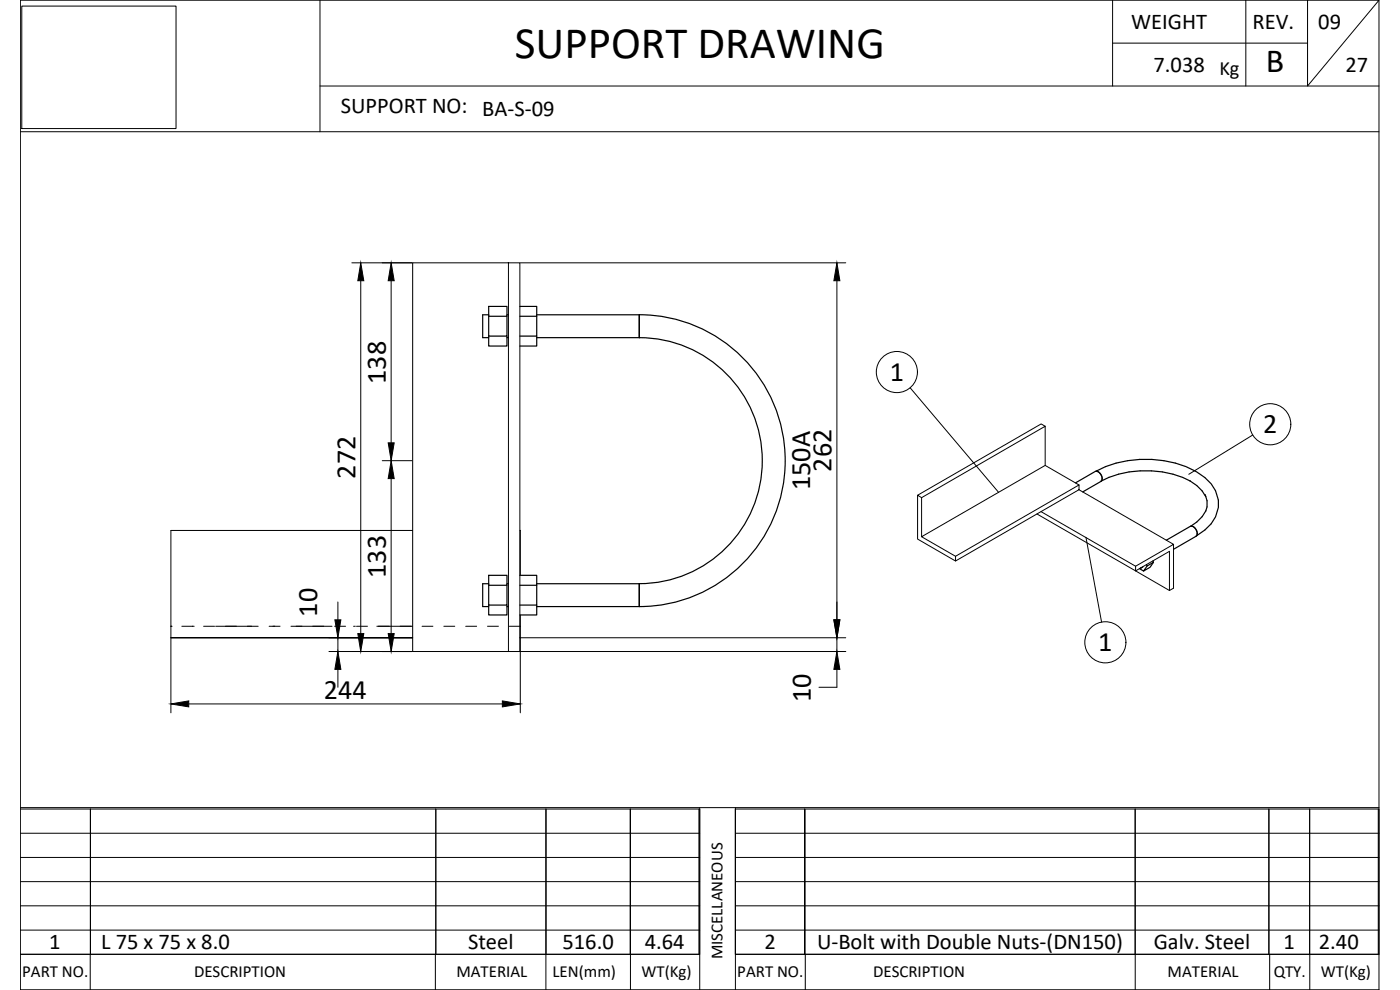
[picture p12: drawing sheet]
<svg xmlns="http://www.w3.org/2000/svg" width="420mm" height="297mm" viewBox="0 0 420 297" stroke-linecap="round" stroke-linejoin="round" font-family="sans-serif">
<g fill="none" stroke="#000" stroke-width=".36">
<path d="M146.7 91.9h5.4v3h-5.4zM146.7 94.9v5.9h5.4v-5.9M146.7 94.5h-1.8v6.8h1.8M152.1 94.5h.5M156 91.9h5.1v3h-5.1M161.1 94.9v5.9h-5.1M161.1 94.5h30.8M191.9 94.5v6.8M191.9 94.4a43.8 43.8 0 0 1 43.7 43.8 43.8 43.8 0 0 1-43.7 43.8M146.7 100.8v3h5.4v-3M152.1 101.3h.5M161.1 100.8v3h-5.1"/>
<path d="M161.1 101.3h30.8M191.9 101.3a36.9 36.9 0 0 1 36.9 36.9 36.9 36.9 0 0 1-36.9 36.9M322.7 144.9l6-3.5a1.99 1.99 0 0 1 1.7 3l-5.5 3.2M329 141.4a32.7 32.7 0 0 1 30.2 .2 11.8 11.8 0 0 1 6.5 8.5 10.5 10.5 0 0 1-4.1 8.9l-2.4 1.7M329 141.4h.2M329 141.4h-.1M329.4 141.5l.4 .2M330 141.9l.4 .5M330.5 142.5l.2 .6M330.5 144.3a30.3 30.3 0 0 1 26.8 .1M330.7 144l-.2 .3M330.8 143.3v.5"/>
<path d="M357.1 144.2l2.1 1.5 1.6 1.6 1.1 1.7M357.7 157.9h-.3M357.9 157.9l.4 .3M358.5 158.3l.4 .5M359 159l.2 .6M359.3 159.8v.5M361.7 148.4l.5 1.8v1.9l-.3 1.2M361.9 153.3l-1.1 1.7-1.6 1.6-1.9 1.3M146.7 172.6h5.4v3h-5.4zM146.7 175.6v6h5.4v-6M146.7 175.1h-1.8v6.9h1.8M152.1 175.1h.5"/>
<path d="M156 172.6h5.1v3h-5.1M161.1 175.6v6h-5.1M161.1 175.1h30.8M191.9 175.1v6.9M342 170.6l1.2 .7M342.5 170.3l-.3 .2M343 170.1l-.6 .4M346 168.3l.2 .4-1.9 1.1-.2-.4M346.2 168.7l-1.1 1.5-1.9 1.1 1.1-1.5M350 162.1l7.3-4.2a1.99 1.99 0 0 1 1.7 3l-6.8 3.9M359.2 160.5l-.1 .3M146.7 181.6v2.9h5.4v-2.9"/>
<path d="M152.1 182h.5M161.1 181.6v2.9h-5.1M161.1 182h30.8"/>
</g>
<g fill="none" stroke="#000" stroke-width=".3">
<path d="M6.5 1.8h46.3v36.8h-46.3zM96 .1v39.4M333.9 12.9h58.5M333.9 .1v25.7M373.9 .1v25.7M392.4 .1v25.7l21.5-25.7h-407.8v296.9h407.8M413.9 .1v296.9M6.1 39.5h407.8M96 25.8h317.9M105.6 78.9h18.1M152.6 78.9h-28.8v116.6h32.2v-116.6h-3.4v116.6M156.2 78.9h97.6"/>
<path d="M108.3 84.2v105.9M117.4 84.2v48.7M251.2 84.2v101.8M273.1 116.3l26.6 31.4M114.7 138.2h9M313.7 139.6v-11.7l-37.1 21.4v11.7M313.7 127.9l-1.2-.7-37.1 21.4 1.2 .7M376 130.5l-19.2 11.8M117.4 143.6v46.5M123.8 159.2h-72.5v32.2M156 159.2l.1 13.4M275.4 148.6v13.1l11.4 6.6"/>
<path d="M311.2 154.2l29.6 17.1v-1.4M323.8 146.9l28.4 16.4-11.4 6.6-28.4-16.4M323.8 145.5l-10.1-5.9-37.1 21.4 10.2 5.9M286.8 166.9l37-21.4v1.4l-37 21.4zM325.9 161.2l4.7 25.5M352.2 163.3v13.2l-1.2 .7-10.2-5.9 10.2-5.9v11.8M51.3 187.9h.1M51.3 191.5v22.4M54.6 187.9h3.7M61.1 187.9h3.3M64.7 187.9h12.8M80.8 187.9h3.3"/>
<path d="M87.3 187.9h12.4M98.7 191.4h25M98.7 195.5h25M101.4 180.6v5.4M106.1 187.9h.5M107 187.9h3.3M113.1 187.9h10.7M123.8 191.4h-72.5h72.5M126.7 187.9h3.2M133.2 187.9h3.3M139.8 187.9h3.2M146.3 187.9h3.3"/>
<path d="M152.9 187.9h3.2M156 191.4h97.8M156.1 184.5v6.9M156.1 191.5v22.4M156.2 195.5h97.6M56.6 211.2h94.2M101.4 200.8v5.4M251.2 200.8v5.4h-5.4M6.1 242.7h203.9v43.6h-203.9h203.9M6.1 257.3h203.9M6.1 250h203.9M6.1 242.3h407.8"/>
<path d="M27.1 242.7v43.6v-43.6M130.8 242.7v43.6M163.9 242.7l-.1 54.3M189.2 242.7v43.6v-43.6M209.8 242.7v43.6M210 242.3v54.7M220.7 242.7h193.2v43.6h-193.2zM220.7 257.3h193.2M220.7 250h193.2M220.7 242.3v54.7M241.5 242.7v43.6v-43.6M340.7 242.7v54.3"/>
<path d="M380.8 242.7v43.6M393 242.7l.1 54.3M413.6 242.7v43.6M6.1 279.1h203.9M6.1 271.8h203.9M6.1 264.5h203.9M220.7 279.1h193.2M220.7 271.8h193.2M220.7 264.5h193.2M6.1 297h407.8M27.1 286.3v10.7M130.7 286.3v10.7"/>
<path d="M189.2 286.3v10.7M220.7 286.3h193.2M241.7 286.3v10.7M381 286.3v10.7"/>
<circle cx="269.2" cy="111.6" r="6.2"/>
<circle cx="381.2" cy="127.3" r="6.2"/>
<circle cx="331.7" cy="192.7" r="6.2"/>
</g>
<path d="M108.3 78.9l.9 5.3h-1.8zM117.4 78.9l.9 5.3h-1.8zM251.2 78.9l.9 5.3h-1.8zM116.5 132.9h1.8l-.9 5.3zM117.4 138.2l.9 5.4h-1.8zM107.4 190.1h1.8l-.9 5.4zM116.5 190.1h1.8l-.9 5.4zM51.3 211.2l5.3-.9v1.8zM150.8 210.3l5.3 .9-5.3 .9z" fill="#000" stroke="#000" stroke-width=".3"/>
<text font-size="13.5" x="154.5" y="17.3">SUPPORT DRAWING</text>
<text font-size="10.1" x="379.9" y="21.7">B</text>
<g font-size="8.5">
<text x="115.8" y="115.2" transform="rotate(-90 115.8 115.2)">138</text>
<text x="267" y="114.3">1</text>
<text x="379.1" y="130">2</text>
<text x="106.7" y="143.6" transform="rotate(-90 106.7 143.6)">272</text>
<text x="249.6" y="141.5" transform="rotate(-90 249.6 141.5)">262</text>
<text x="243.1" y="147.1" transform="rotate(-90 243.1 147.1)">150A</text>
<text x="115.8" y="173.4" transform="rotate(-90 115.8 173.4)">133</text>
<text x="95.2" y="185" transform="rotate(-90 95.2 185)">10</text>
<text x="329.6" y="195.4">1</text>
<text x="97.2" y="209.7">244</text>
<text x="243.3" y="210.7" transform="rotate(-90 243.3 210.7)">10</text>
</g>
<g font-size="6.8">
<text x="339.5" y="8.7">WEIGHT</text>
<text x="375.9" y="8.8">REV.</text>
<text x="395.6" y="8.6">09</text>
<text x="346.2" y="21.5">7.038</text>
<text x="403.8" y="21.5">27</text>
<text x="102.3" y="33.9">SUPPORT NO: BA-S-09</text>
<text x="14.8" y="284.8">1</text>
<text x="30.4" y="284.8">L 75 x 75 x 8.0</text>
<text x="140.5" y="284.8">Steel</text>
<text x="168.8" y="284.8">516.0</text>
<text x="193.5" y="284.8">4.64</text>
<text x="229.4" y="284.8">2</text>
<text x="245.2" y="284.8">U-Bolt with Double Nuts-(DN150)</text>
<text x="346.2" y="284.8">Galv. Steel</text>
<text x="385.2" y="284.8">1</text>
<text x="395.8" y="284.8">2.40</text>
</g>
<text font-size="6.1" x="366" y="22.6">Kg</text>
<g font-size="5.1">
<text x="216.8" y="287.9" transform="rotate(-90 216.8 287.9)">MISCELLANEOUS</text>
<text x="6.7" y="293.2">PART NO.</text>
<text x="58.2" y="293.2">DESCRIPTION</text>
<text x="137" y="293.2">MATERIAL</text>
<text x="165.8" y="293.2">LEN(mm)</text>
<text x="192.5" y="293.2">WT(Kg)</text>
<text x="221.3" y="293.2">PART NO.</text>
<text x="262" y="293.2">DESCRIPTION</text>
<text x="350.4" y="293.2">MATERIAL</text>
<text x="382.2" y="293.2">QTY.</text>
<text x="396.4" y="293.2">WT(Kg)</text>
</g>
<g font-size="4.9">
<text x="103" y="202.1" transform="rotate(-90 103 202.1)">\A1;10</text>
<text x="252.9" y="202.1" transform="rotate(-90 252.9 202.1)">\A1;10</text>
</g>
</svg>
